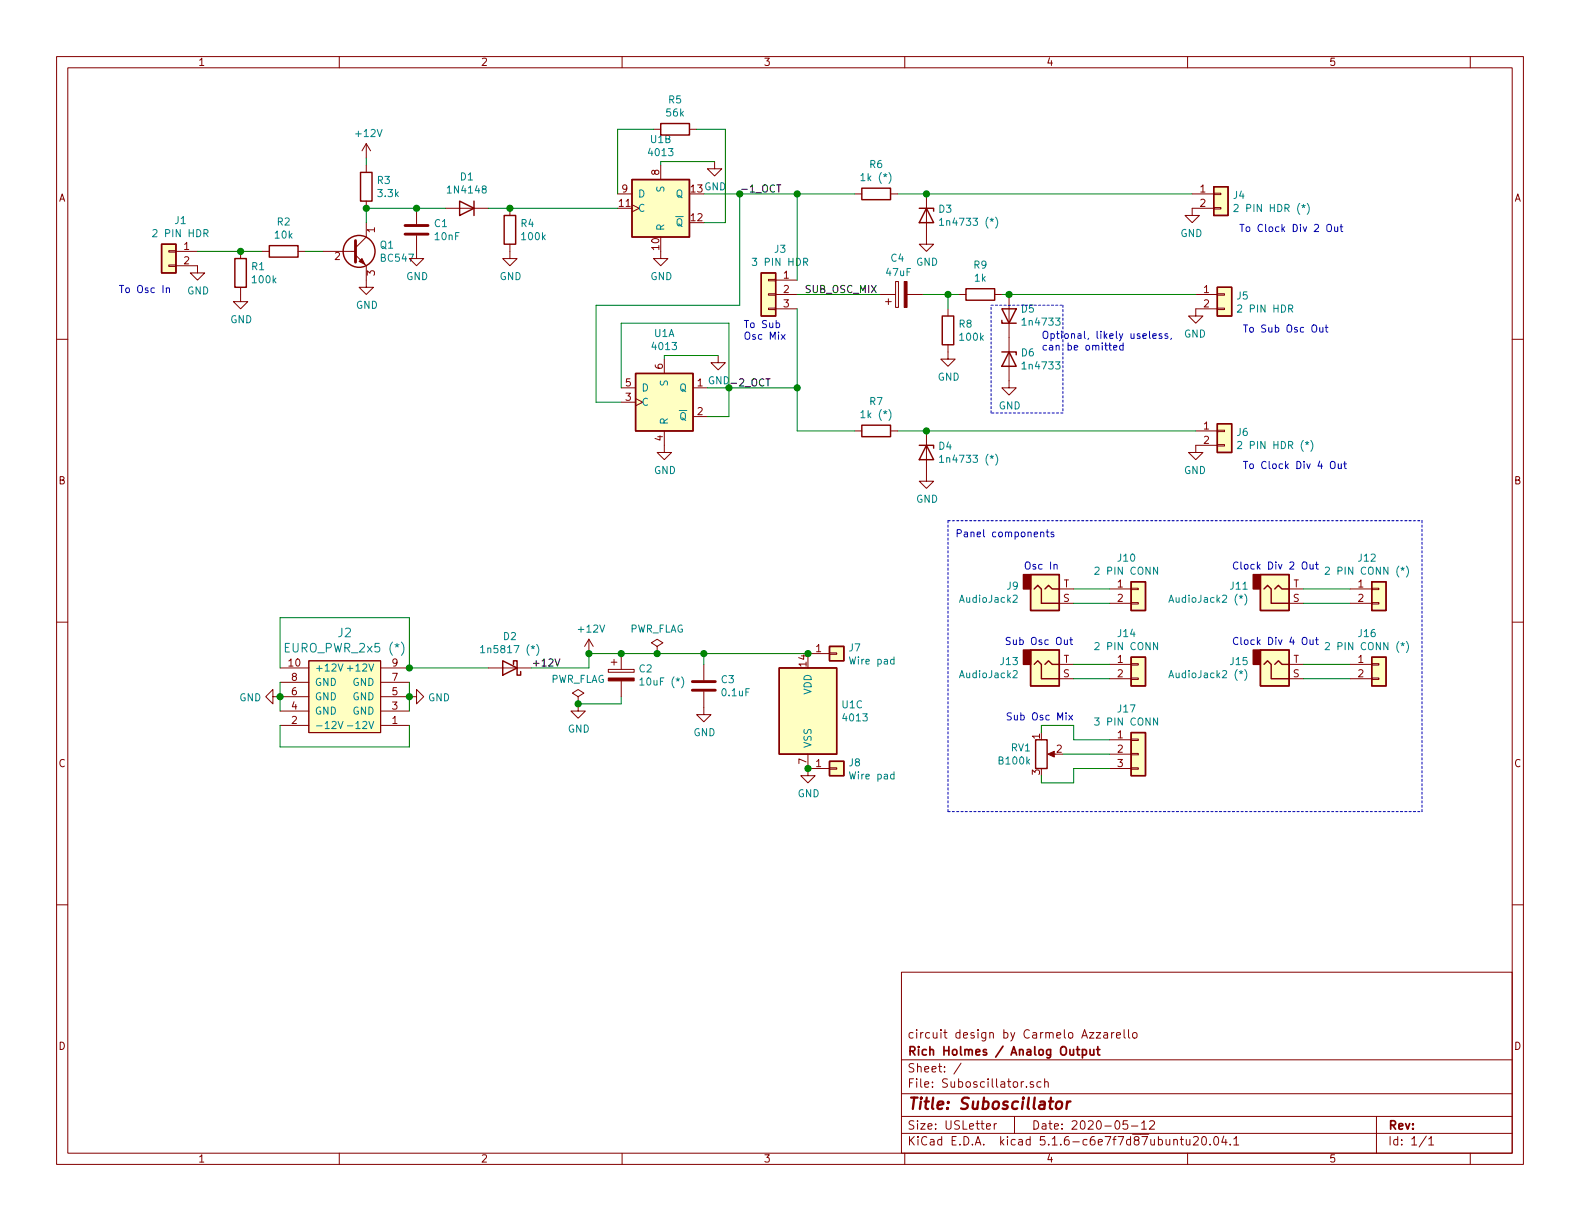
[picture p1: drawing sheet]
EESchema Schematic File Version 4
EELAYER 30 0
EELAYER END
$Descr USLetter 11000 8500
encoding utf-8
Sheet 1 1
Title "Suboscillator"
Date "2020-05-12"
Rev ""
Comp "Rich Holmes / Analog Output"
Comment1 "circuit design by Carmelo Azzarello"
Comment2 ""
Comment3 ""
Comment4 ""
$EndDescr
$Comp
L suboscillator:EURO_PWR_2x5 J?
U 1 1
P 2400 4850
AR Path="/5EE17AF7/5EE198A9" Ref="J?"  Part="1" 
AR Path="/5EE198A9" Ref="J2"  Part="1" 
F 0 "J2" H 2400 5297 60  0000 C CNN
F 1 "EURO_PWR_2x5 (*)" H 2400 5191 60  0000 C CNN
F 2 "ao_tht:Power_Header" H 2400 4850 60  0001 C CNN
F 3 "" H 2400 4850 60  0001 C CNN
	1    2400 4850
	1    0    0    -1  
$EndComp
$Comp
L Device:D_Schottky D?
U 1 1
P 3550 4650
AR Path="/5EE17AF7/5EE198AF" Ref="D?"  Part="1" 
AR Path="/5EE198AF" Ref="D2"  Part="1" 
F 0 "D2" H 3550 4434 50  0000 C CNN
F 1 "1n5817 (*)" H 3550 4525 50  0000 C CNN
F 2 "ao_tht:D_DO-41_SOD81_P7.62mm_Horizontal" H 3550 4650 50  0001 C CNN
F 3 "~" H 3550 4650 50  0001 C CNN
	1    3550 4650
	-1   0    0    1   
$EndComp
$Comp
L Device:CP C?
U 1 1
P 4325 4700
AR Path="/5EE17AF7/5EE198BB" Ref="C?"  Part="1" 
AR Path="/5EE198BB" Ref="C2"  Part="1" 
F 0 "C2" H 4443 4746 50  0000 L CNN
F 1 "10uF (*)" H 4443 4655 50  0000 L CNN
F 2 "ao_tht:CP_Radial_D5.0mm_P2.00mm" H 4363 4550 50  0001 C CNN
F 3 "~" H 4325 4700 50  0001 C CNN
	1    4325 4700
	1    0    0    -1  
$EndComp
$Comp
L power:GND #PWR?
U 1 1
P 4025 4900
AR Path="/5EE17AF7/5EE198C7" Ref="#PWR?"  Part="1" 
AR Path="/5EE198C7" Ref="#PWR09"  Part="1" 
F 0 "#PWR09" H 4025 4650 50  0001 C CNN
F 1 "GND" H 4030 4727 50  0000 C CNN
F 2 "" H 4025 4900 50  0001 C CNN
F 3 "" H 4025 4900 50  0001 C CNN
	1    4025 4900
	1    0    0    -1  
$EndComp
Wire Wire Line
	4025 4900 4325 4900
Wire Wire Line
	2850 4650 3400 4650
Text Label 3700 4650 0    50   ~ 0
+12V
Wire Wire Line
	3700 4650 4100 4650
Wire Wire Line
	1950 4750 1950 4850
Connection ~ 1950 4850
Wire Wire Line
	1950 4850 1950 4950
Wire Wire Line
	2850 4750 2850 4850
Connection ~ 2850 4850
Wire Wire Line
	2850 4850 2850 4950
Wire Wire Line
	1950 4650 1950 4300
Wire Wire Line
	1950 4300 2850 4300
Wire Wire Line
	2850 4300 2850 4650
Wire Wire Line
	1950 5050 1950 5200
Wire Wire Line
	1950 5200 2850 5200
Wire Wire Line
	2850 5200 2850 5050
$Comp
L power:GND #PWR?
U 1 1
P 1950 4850
AR Path="/5EE17AF7/5EE198FB" Ref="#PWR?"  Part="1" 
AR Path="/5EE198FB" Ref="#PWR03"  Part="1" 
F 0 "#PWR03" H 1950 4600 50  0001 C CNN
F 1 "GND" V 1955 4722 50  0000 R CNN
F 2 "" H 1950 4850 50  0001 C CNN
F 3 "" H 1950 4850 50  0001 C CNN
	1    1950 4850
	0    1    1    0   
$EndComp
$Comp
L power:GND #PWR?
U 1 1
P 2850 4850
AR Path="/5EE17AF7/5EE19901" Ref="#PWR?"  Part="1" 
AR Path="/5EE19901" Ref="#PWR06"  Part="1" 
F 0 "#PWR06" H 2850 4600 50  0001 C CNN
F 1 "GND" V 2855 4722 50  0000 R CNN
F 2 "" H 2850 4850 50  0001 C CNN
F 3 "" H 2850 4850 50  0001 C CNN
	1    2850 4850
	0    -1   1    0   
$EndComp
Connection ~ 2850 4650
$Comp
L 4xxx:4013 U1
U 3 1
P 5625 4950
F 0 "U1" H 5855 4996 50  0000 L CNN
F 1 "4013" H 5855 4905 50  0000 L CNN
F 2 "ao_tht:DIP-14_W7.62mm_Socket_LongPads" H 5625 4950 50  0001 C CNN
F 3 "http://www.onsemi.com/pub/Collateral/MC14013B-D.PDF" H 5625 4950 50  0001 C CNN
	3    5625 4950
	1    0    0    -1  
$EndComp
$Comp
L Device:C C?
U 1 1
P 4900 4775
AR Path="/5EE17AF7/5EE7E5D1" Ref="C?"  Part="1" 
AR Path="/5EE7E5D1" Ref="C3"  Part="1" 
F 0 "C3" H 5015 4821 50  0000 L CNN
F 1 "0.1uF" H 5015 4730 50  0000 L CNN
F 2 "ao_tht:C_Disc_D3.0mm_W1.6mm_P2.50mm" H 4938 4625 50  0001 C CNN
F 3 "~" H 4900 4775 50  0001 C CNN
	1    4900 4775
	1    0    0    -1  
$EndComp
$Comp
L power:GND #PWR?
U 1 1
P 4900 4925
AR Path="/5EE17AF7/5EE7E5DD" Ref="#PWR?"  Part="1" 
AR Path="/5EE7E5DD" Ref="#PWR013"  Part="1" 
F 0 "#PWR013" H 4900 4675 50  0001 C CNN
F 1 "GND" H 4905 4752 50  0000 C CNN
F 2 "" H 4900 4925 50  0001 C CNN
F 3 "" H 4900 4925 50  0001 C CNN
	1    4900 4925
	1    0    0    -1  
$EndComp
Wire Wire Line
	4100 4650 4100 4550
Wire Wire Line
	4325 4550 4575 4550
$Comp
L power:GND #PWR?
U 1 1
P 5625 5350
AR Path="/5EE17AF7/5EE8C584" Ref="#PWR?"  Part="1" 
AR Path="/5EE8C584" Ref="#PWR016"  Part="1" 
F 0 "#PWR016" H 5625 5100 50  0001 C CNN
F 1 "GND" H 5630 5177 50  0000 C CNN
F 2 "" H 5625 5350 50  0001 C CNN
F 3 "" H 5625 5350 50  0001 C CNN
	1    5625 5350
	1    0    0    -1  
$EndComp
Wire Wire Line
	4100 4550 4325 4550
Connection ~ 4325 4550
$Comp
L power:+12V #PWR010
U 1 1
P 4100 4550
F 0 "#PWR010" H 4100 4400 50  0001 C CNN
F 1 "+12V" H 4115 4723 50  0000 C CNN
F 2 "" H 4100 4550 50  0001 C CNN
F 3 "" H 4100 4550 50  0001 C CNN
	1    4100 4550
	1    0    0    -1  
$EndComp
Connection ~ 4100 4550
$Comp
L power:PWR_FLAG #FLG02
U 1 1
P 4575 4550
F 0 "#FLG02" H 4575 4625 50  0001 C CNN
F 1 "PWR_FLAG" H 4575 4723 50  0000 C CNN
F 2 "" H 4575 4550 50  0001 C CNN
F 3 "~" H 4575 4550 50  0001 C CNN
	1    4575 4550
	1    0    0    -1  
$EndComp
$Comp
L power:PWR_FLAG #FLG01
U 1 1
P 4025 4900
F 0 "#FLG01" H 4025 4975 50  0001 C CNN
F 1 "PWR_FLAG" H 4025 5073 50  0000 C CNN
F 2 "" H 4025 4900 50  0001 C CNN
F 3 "~" H 4025 4900 50  0001 C CNN
	1    4025 4900
	1    0    0    -1  
$EndComp
Connection ~ 4025 4900
$Comp
L power:GND #PWR01
U 1 1
P 1375 1850
F 0 "#PWR01" H 1375 1600 50  0001 C CNN
F 1 "GND" H 1380 1677 50  0000 C CNN
F 2 "" H 1375 1850 50  0001 C CNN
F 3 "" H 1375 1850 50  0001 C CNN
	1    1375 1850
	1    0    0    -1  
$EndComp
Wire Wire Line
	4900 4550 4900 4625
Wire Wire Line
	4900 4550 5625 4550
$Comp
L ao_symbols:2_Pin_Molex_Header J1
U 1 1
P 1175 1750
F 0 "J1" H 1093 1967 50  0000 C CNN
F 1 "2 PIN HDR" H 1093 1876 50  0000 C CNN
F 2 "ao_tht:Molex_KK-254_AE-6410-02A_1x02_P2.54mm_Vertical" H 1175 1750 50  0001 C CNN
F 3 "~" H 1175 1750 50  0001 C CNN
	1    1175 1750
	-1   0    0    -1  
$EndComp
Wire Wire Line
	4575 4550 4900 4550
Connection ~ 4575 4550
$Comp
L power:GND #PWR023
U 1 1
P 8325 3100
F 0 "#PWR023" H 8325 2850 50  0001 C CNN
F 1 "GND" H 8330 2927 50  0000 C CNN
F 2 "" H 8325 3100 50  0001 C CNN
F 3 "" H 8325 3100 50  0001 C CNN
	1    8325 3100
	-1   0    0    -1  
$EndComp
$Comp
L ao_symbols:2_Pin_Molex_Header J6
U 1 1
P 8525 3000
F 0 "J6" H 8605 2992 50  0000 L CNN
F 1 "2 PIN HDR (*)" H 8605 2901 50  0000 L CNN
F 2 "ao_tht:Molex_KK-254_AE-6410-02A_1x02_P2.54mm_Vertical" H 8525 3000 50  0001 C CNN
F 3 "~" H 8525 3000 50  0001 C CNN
	1    8525 3000
	1    0    0    -1  
$EndComp
$Comp
L Connector_Generic:Conn_01x01 J7
U 1 1
P 5825 4550
F 0 "J7" H 5905 4592 50  0000 L CNN
F 1 "Wire pad" H 5905 4501 50  0000 L CNN
F 2 "ao_tht:SolderWirePad_1x01_Drill1mm" H 5825 4550 50  0001 C CNN
F 3 "~" H 5825 4550 50  0001 C CNN
	1    5825 4550
	1    0    0    -1  
$EndComp
Connection ~ 5625 4550
$Comp
L Connector_Generic:Conn_01x01 J8
U 1 1
P 5825 5350
F 0 "J8" H 5905 5392 50  0000 L CNN
F 1 "Wire pad" H 5905 5301 50  0000 L CNN
F 2 "ao_tht:SolderWirePad_1x01_Drill1mm" H 5825 5350 50  0001 C CNN
F 3 "~" H 5825 5350 50  0001 C CNN
	1    5825 5350
	1    0    0    -1  
$EndComp
Connection ~ 5625 5350
Text Notes 6650 3750 0    50   ~ 0
Panel components
Text Notes 7250 2450 0    50   ~ 0
Optional, likely useless, \ncan be omitted
Wire Notes Line
	6900 2875 6900 2125
Wire Notes Line
	7400 2875 6900 2875
Wire Notes Line
	7400 2125 7400 2875
Wire Notes Line
	6900 2125 7400 2125
Wire Notes Line
	6600 5650 6600 3625
Text Label 5600 2050 0    50   ~ 0
SUB_OSC_MIX
$Comp
L power:GND #PWR018
U 1 1
P 6450 3300
F 0 "#PWR018" H 6450 3050 50  0001 C CNN
F 1 "GND" H 6455 3127 50  0000 C CNN
F 2 "" H 6450 3300 50  0001 C CNN
F 3 "" H 6450 3300 50  0001 C CNN
	1    6450 3300
	1    0    0    -1  
$EndComp
Text Notes 5175 2375 0    50   ~ 0
To Sub\nOsc Mix
Wire Wire Line
	5550 2150 5550 2700
Wire Wire Line
	5550 1350 5550 1950
$Comp
L ao_symbols:3_Pin_Molex_Header J3
U 1 1
P 5350 2050
F 0 "J3" H 5268 2367 50  0000 C CNN
F 1 "3 PIN HDR" H 5268 2276 50  0000 C CNN
F 2 "ao_tht:Molex_KK-254_AE-6410-03A_1x03_P2.54mm_Vertical" H 5350 2050 50  0001 C CNN
F 3 "~" H 5350 2050 50  0001 C CNN
	1    5350 2050
	-1   0    0    -1  
$EndComp
Connection ~ 5550 2700
Wire Wire Line
	5550 2700 5550 3000
Wire Wire Line
	6250 3000 6450 3000
$Comp
L Device:D_Zener D4
U 1 1
P 6450 3150
F 0 "D4" V 6404 3229 50  0000 L CNN
F 1 "1n4733 (*)" V 6495 3229 50  0000 L CNN
F 2 "ao_tht:D_DO-41_SOD81_P7.62mm_Horizontal" H 6450 3150 50  0001 C CNN
F 3 "~" H 6450 3150 50  0001 C CNN
	1    6450 3150
	0    1    1    0   
$EndComp
$Comp
L Device:R R7
U 1 1
P 6100 3000
F 0 "R7" V 5893 3000 50  0000 C CNN
F 1 "1k (*)" V 5984 3000 50  0000 C CNN
F 2 "ao_tht:R_Axial_DIN0207_L6.3mm_D2.5mm_P7.62mm_Horizontal" V 6030 3000 50  0001 C CNN
F 3 "~" H 6100 3000 50  0001 C CNN
	1    6100 3000
	0    1    1    0   
$EndComp
Connection ~ 6450 1350
$Comp
L Device:CP C?
U 1 1
P 6275 2050
AR Path="/5EE17AF7/5ECFD283" Ref="C?"  Part="1" 
AR Path="/5ECFD283" Ref="C4"  Part="1" 
F 0 "C4" V 6525 2025 50  0000 L CNN
F 1 "47uF" V 6425 1975 50  0000 L CNN
F 2 "ao_tht:CP_Radial_D6.3mm_P2.50mm" H 6313 1900 50  0001 C CNN
F 3 "~" H 6275 2050 50  0001 C CNN
	1    6275 2050
	0    -1   -1   0   
$EndComp
Wire Wire Line
	6425 2050 6600 2050
$Comp
L power:GND #PWR019
U 1 1
P 6600 2450
F 0 "#PWR019" H 6600 2200 50  0001 C CNN
F 1 "GND" H 6605 2277 50  0000 C CNN
F 2 "" H 6600 2450 50  0001 C CNN
F 3 "" H 6600 2450 50  0001 C CNN
	1    6600 2450
	1    0    0    -1  
$EndComp
$Comp
L Device:R R8
U 1 1
P 6600 2300
F 0 "R8" H 6670 2346 50  0000 L CNN
F 1 "100k" H 6670 2255 50  0000 L CNN
F 2 "ao_tht:R_Axial_DIN0207_L6.3mm_D2.5mm_P7.62mm_Horizontal" V 6530 2300 50  0001 C CNN
F 3 "~" H 6600 2300 50  0001 C CNN
	1    6600 2300
	1    0    0    -1  
$EndComp
Wire Wire Line
	6600 2050 6600 2150
$Comp
L Device:R R9
U 1 1
P 6825 2050
F 0 "R9" V 6618 2050 50  0000 C CNN
F 1 "1k" V 6709 2050 50  0000 C CNN
F 2 "ao_tht:R_Axial_DIN0207_L6.3mm_D2.5mm_P7.62mm_Horizontal" V 6755 2050 50  0001 C CNN
F 3 "~" H 6825 2050 50  0001 C CNN
	1    6825 2050
	0    1    1    0   
$EndComp
Connection ~ 6600 2050
$Comp
L Device:D_Zener D5
U 1 1
P 7025 2200
F 0 "D5" V 7071 2121 50  0000 R CNN
F 1 "1n4733" V 6980 2121 50  0000 R CNN
F 2 "ao_tht:D_DO-41_SOD81_P7.62mm_Horizontal" H 7025 2200 50  0001 C CNN
F 3 "~" H 7025 2200 50  0001 C CNN
	1    7025 2200
	0    -1   -1   0   
$EndComp
$Comp
L Device:D_Zener D6
U 1 1
P 7025 2500
F 0 "D6" V 6979 2579 50  0000 L CNN
F 1 "1n4733" V 7070 2579 50  0000 L CNN
F 2 "ao_tht:D_DO-41_SOD81_P7.62mm_Horizontal" H 7025 2500 50  0001 C CNN
F 3 "~" H 7025 2500 50  0001 C CNN
	1    7025 2500
	0    1    1    0   
$EndComp
$Comp
L power:GND #PWR020
U 1 1
P 7025 2650
F 0 "#PWR020" H 7025 2400 50  0001 C CNN
F 1 "GND" H 7030 2477 50  0000 C CNN
F 2 "" H 7025 2650 50  0001 C CNN
F 3 "" H 7025 2650 50  0001 C CNN
	1    7025 2650
	1    0    0    -1  
$EndComp
Connection ~ 7025 2050
Wire Wire Line
	6975 2050 7025 2050
Wire Wire Line
	6600 2050 6675 2050
Connection ~ 5550 1350
Wire Wire Line
	6250 1350 6450 1350
$Comp
L power:GND #PWR017
U 1 1
P 6450 1650
F 0 "#PWR017" H 6450 1400 50  0001 C CNN
F 1 "GND" H 6455 1477 50  0000 C CNN
F 2 "" H 6450 1650 50  0001 C CNN
F 3 "" H 6450 1650 50  0001 C CNN
	1    6450 1650
	1    0    0    -1  
$EndComp
$Comp
L Device:D_Zener D3
U 1 1
P 6450 1500
F 0 "D3" V 6404 1579 50  0000 L CNN
F 1 "1n4733 (*)" V 6495 1579 50  0000 L CNN
F 2 "ao_tht:D_DO-41_SOD81_P7.62mm_Horizontal" H 6450 1500 50  0001 C CNN
F 3 "~" H 6450 1500 50  0001 C CNN
	1    6450 1500
	0    1    1    0   
$EndComp
$Comp
L Device:R R6
U 1 1
P 6100 1350
F 0 "R6" V 5893 1350 50  0000 C CNN
F 1 "1k (*)" V 5984 1350 50  0000 C CNN
F 2 "ao_tht:R_Axial_DIN0207_L6.3mm_D2.5mm_P7.62mm_Horizontal" V 6030 1350 50  0001 C CNN
F 3 "~" H 6100 1350 50  0001 C CNN
	1    6100 1350
	0    1    1    0   
$EndComp
$Comp
L power:+12V #PWR04
U 1 1
P 2550 1100
F 0 "#PWR04" H 2550 950 50  0001 C CNN
F 1 "+12V" H 2565 1273 50  0000 C CNN
F 2 "" H 2550 1100 50  0001 C CNN
F 3 "" H 2550 1100 50  0001 C CNN
	1    2550 1100
	1    0    0    -1  
$EndComp
Wire Wire Line
	4850 900  5050 900 
$Comp
L Device:R R5
U 1 1
P 4700 900
F 0 "R5" V 4493 900 50  0000 C CNN
F 1 "56k" V 4584 900 50  0000 C CNN
F 2 "ao_tht:R_Axial_DIN0207_L6.3mm_D2.5mm_P7.62mm_Horizontal" V 4630 900 50  0001 C CNN
F 3 "~" H 4700 900 50  0001 C CNN
	1    4700 900 
	0    1    1    0   
$EndComp
$Comp
L Diode:1N4148 D1
U 1 1
P 3250 1450
F 0 "D1" H 3250 1234 50  0000 C CNN
F 1 "1N4148" H 3250 1325 50  0000 C CNN
F 2 "ao_tht:D_DO-35_SOD27_P7.62mm_Horizontal" H 3250 1275 50  0001 C CNN
F 3 "https://assets.nexperia.com/documents/data-sheet/1N4148_1N4448.pdf" H 3250 1450 50  0001 C CNN
	1    3250 1450
	-1   0    0    1   
$EndComp
$Comp
L power:GND #PWR07
U 1 1
P 2900 1750
F 0 "#PWR07" H 2900 1500 50  0001 C CNN
F 1 "GND" H 2905 1577 50  0000 C CNN
F 2 "" H 2900 1750 50  0001 C CNN
F 3 "" H 2900 1750 50  0001 C CNN
	1    2900 1750
	1    0    0    -1  
$EndComp
Wire Wire Line
	4925 2700 5075 2700
Wire Wire Line
	5150 1350 5550 1350
$Comp
L Transistor_BJT:BC547 Q1
U 1 1
P 2450 1750
F 0 "Q1" H 2641 1796 50  0000 L CNN
F 1 "BC547" H 2641 1705 50  0000 L CNN
F 2 "ao_tht:TO-92_Inline_Wide" H 2650 1675 50  0001 L CIN
F 3 "http://www.fairchildsemi.com/ds/BC/BC547.pdf" H 2450 1750 50  0001 L CNN
	1    2450 1750
	1    0    0    -1  
$EndComp
Wire Wire Line
	1675 1750 1825 1750
Connection ~ 1675 1750
$Comp
L Device:R R1
U 1 1
P 1675 1900
F 0 "R1" H 1745 1946 50  0000 L CNN
F 1 "100k" H 1745 1855 50  0000 L CNN
F 2 "ao_tht:R_Axial_DIN0207_L6.3mm_D2.5mm_P7.62mm_Horizontal" V 1605 1900 50  0001 C CNN
F 3 "~" H 1675 1900 50  0001 C CNN
	1    1675 1900
	1    0    0    -1  
$EndComp
Text Label 5075 2700 0    50   ~ 0
-2_OCT
Text Label 5150 1350 0    50   ~ 0
-1_OCT
$Comp
L power:GND #PWR012
U 1 1
P 4625 3100
F 0 "#PWR012" H 4625 2850 50  0001 C CNN
F 1 "GND" H 4630 2927 50  0000 C CNN
F 2 "" H 4625 3100 50  0001 C CNN
F 3 "" H 4625 3100 50  0001 C CNN
	1    4625 3100
	1    0    0    -1  
$EndComp
Connection ~ 5150 1350
Wire Wire Line
	4150 2800 4325 2800
Wire Wire Line
	4150 2125 4150 2800
Wire Wire Line
	5150 2125 4150 2125
Wire Wire Line
	5150 1350 5150 2125
Wire Wire Line
	4625 2475 5000 2475
Wire Wire Line
	4625 2500 4625 2475
$Comp
L power:GND #PWR015
U 1 1
P 5000 2475
F 0 "#PWR015" H 5000 2225 50  0001 C CNN
F 1 "GND" H 5005 2302 50  0000 C CNN
F 2 "" H 5000 2475 50  0001 C CNN
F 3 "" H 5000 2475 50  0001 C CNN
	1    5000 2475
	1    0    0    -1  
$EndComp
Wire Wire Line
	5075 2900 4925 2900
Wire Wire Line
	5075 2250 5075 2700
Wire Wire Line
	4325 2250 5075 2250
Wire Wire Line
	4325 2700 4325 2250
$Comp
L 4xxx:4013 U1
U 1 1
P 4625 2800
F 0 "U1" H 4625 3281 50  0000 C CNN
F 1 "4013" H 4625 3190 50  0000 C CNN
F 2 "ao_tht:DIP-14_W7.62mm_Socket_LongPads" H 4625 2800 50  0001 C CNN
F 3 "http://www.onsemi.com/pub/Collateral/MC14013B-D.PDF" H 4625 2800 50  0001 C CNN
	1    4625 2800
	1    0    0    -1  
$EndComp
Wire Wire Line
	4900 1350 5150 1350
Wire Wire Line
	4600 1125 4975 1125
Wire Wire Line
	4600 1150 4600 1125
$Comp
L power:GND #PWR014
U 1 1
P 4975 1125
F 0 "#PWR014" H 4975 875 50  0001 C CNN
F 1 "GND" H 4980 952 50  0000 C CNN
F 2 "" H 4975 1125 50  0001 C CNN
F 3 "" H 4975 1125 50  0001 C CNN
	1    4975 1125
	1    0    0    -1  
$EndComp
$Comp
L power:GND #PWR011
U 1 1
P 4600 1750
F 0 "#PWR011" H 4600 1500 50  0001 C CNN
F 1 "GND" H 4605 1577 50  0000 C CNN
F 2 "" H 4600 1750 50  0001 C CNN
F 3 "" H 4600 1750 50  0001 C CNN
	1    4600 1750
	1    0    0    -1  
$EndComp
Wire Wire Line
	5050 1550 4900 1550
Wire Wire Line
	5050 900  5050 1550
Wire Wire Line
	4300 900  4550 900 
Wire Wire Line
	4300 1350 4300 900 
$Comp
L 4xxx:4013 U1
U 2 1
P 4600 1450
F 0 "U1" H 4600 1931 50  0000 C CNN
F 1 "4013" H 4600 1840 50  0000 C CNN
F 2 "ao_tht:DIP-14_W7.62mm_Socket_LongPads" H 4600 1450 50  0001 C CNN
F 3 "http://www.onsemi.com/pub/Collateral/MC14013B-D.PDF" H 4600 1450 50  0001 C CNN
	2    4600 1450
	1    0    0    -1  
$EndComp
Wire Wire Line
	2125 1750 2250 1750
$Comp
L power:GND #PWR02
U 1 1
P 1675 2050
F 0 "#PWR02" H 1675 1800 50  0001 C CNN
F 1 "GND" H 1680 1877 50  0000 C CNN
F 2 "" H 1675 2050 50  0001 C CNN
F 3 "" H 1675 2050 50  0001 C CNN
	1    1675 2050
	1    0    0    -1  
$EndComp
$Comp
L power:GND #PWR05
U 1 1
P 2550 1950
F 0 "#PWR05" H 2550 1700 50  0001 C CNN
F 1 "GND" H 2555 1777 50  0000 C CNN
F 2 "" H 2550 1950 50  0001 C CNN
F 3 "" H 2550 1950 50  0001 C CNN
	1    2550 1950
	1    0    0    -1  
$EndComp
$Comp
L Device:R R3
U 1 1
P 2550 1300
F 0 "R3" H 2620 1346 50  0000 L CNN
F 1 "3.3k" H 2620 1255 50  0000 L CNN
F 2 "ao_tht:R_Axial_DIN0207_L6.3mm_D2.5mm_P7.62mm_Horizontal" V 2480 1300 50  0001 C CNN
F 3 "~" H 2550 1300 50  0001 C CNN
	1    2550 1300
	1    0    0    -1  
$EndComp
$Comp
L Device:R R2
U 1 1
P 1975 1750
F 0 "R2" V 1768 1750 50  0000 C CNN
F 1 "10k" V 1859 1750 50  0000 C CNN
F 2 "ao_tht:R_Axial_DIN0207_L6.3mm_D2.5mm_P7.62mm_Horizontal" V 1905 1750 50  0001 C CNN
F 3 "~" H 1975 1750 50  0001 C CNN
	1    1975 1750
	0    1    1    0   
$EndComp
Wire Wire Line
	1375 1750 1675 1750
Connection ~ 2550 1450
Wire Wire Line
	2550 1100 2550 1150
Wire Wire Line
	2900 1450 3100 1450
$Comp
L Device:C C?
U 1 1
P 2900 1600
AR Path="/5EE17AF7/5ECE9215" Ref="C?"  Part="1" 
AR Path="/5ECE9215" Ref="C1"  Part="1" 
F 0 "C1" H 3018 1646 50  0000 L CNN
F 1 "10nF" H 3018 1555 50  0000 L CNN
F 2 "ao_tht:C_Disc_D3.0mm_W1.6mm_P2.50mm" H 2938 1450 50  0001 C CNN
F 3 "~" H 2900 1600 50  0001 C CNN
	1    2900 1600
	1    0    0    -1  
$EndComp
Connection ~ 2900 1450
Wire Wire Line
	2550 1450 2550 1550
Wire Wire Line
	2550 1450 2900 1450
$Comp
L power:GND #PWR08
U 1 1
P 3550 1750
F 0 "#PWR08" H 3550 1500 50  0001 C CNN
F 1 "GND" H 3555 1577 50  0000 C CNN
F 2 "" H 3550 1750 50  0001 C CNN
F 3 "" H 3550 1750 50  0001 C CNN
	1    3550 1750
	1    0    0    -1  
$EndComp
Wire Wire Line
	3550 1450 4300 1450
Connection ~ 3550 1450
$Comp
L Device:R R4
U 1 1
P 3550 1600
F 0 "R4" H 3620 1646 50  0000 L CNN
F 1 "100k" H 3620 1555 50  0000 L CNN
F 2 "ao_tht:R_Axial_DIN0207_L6.3mm_D2.5mm_P7.62mm_Horizontal" V 3480 1600 50  0001 C CNN
F 3 "~" H 3550 1600 50  0001 C CNN
	1    3550 1600
	1    0    0    -1  
$EndComp
Wire Wire Line
	3400 1450 3550 1450
$Comp
L power:GND #PWR021
U 1 1
P 8300 1450
F 0 "#PWR021" H 8300 1200 50  0001 C CNN
F 1 "GND" H 8305 1277 50  0000 C CNN
F 2 "" H 8300 1450 50  0001 C CNN
F 3 "" H 8300 1450 50  0001 C CNN
	1    8300 1450
	-1   0    0    -1  
$EndComp
$Comp
L ao_symbols:2_Pin_Molex_Header J4
U 1 1
P 8500 1350
F 0 "J4" H 8580 1342 50  0000 L CNN
F 1 "2 PIN HDR (*)" H 8580 1251 50  0000 L CNN
F 2 "ao_tht:Molex_KK-254_AE-6410-02A_1x02_P2.54mm_Vertical" H 8500 1350 50  0001 C CNN
F 3 "~" H 8500 1350 50  0001 C CNN
	1    8500 1350
	1    0    0    -1  
$EndComp
Text Notes 8625 1625 0    50   ~ 0
To Clock Div 2 Out
Wire Wire Line
	6450 1350 8300 1350
$Comp
L power:GND #PWR022
U 1 1
P 8325 2150
F 0 "#PWR022" H 8325 1900 50  0001 C CNN
F 1 "GND" H 8330 1977 50  0000 C CNN
F 2 "" H 8325 2150 50  0001 C CNN
F 3 "" H 8325 2150 50  0001 C CNN
	1    8325 2150
	-1   0    0    -1  
$EndComp
$Comp
L ao_symbols:2_Pin_Molex_Header J5
U 1 1
P 8525 2050
F 0 "J5" H 8605 2042 50  0000 L CNN
F 1 "2 PIN HDR" H 8605 1951 50  0000 L CNN
F 2 "ao_tht:Molex_KK-254_AE-6410-02A_1x02_P2.54mm_Vertical" H 8525 2050 50  0001 C CNN
F 3 "~" H 8525 2050 50  0001 C CNN
	1    8525 2050
	1    0    0    -1  
$EndComp
Wire Wire Line
	7025 2050 8325 2050
Text Notes 8650 2325 0    50   ~ 0
To Sub Osc Out
Connection ~ 6450 3000
Wire Wire Line
	6450 3000 8325 3000
Text Notes 8650 3275 0    50   ~ 0
To Clock Div 4 Out
Text Notes 825  2050 0    50   ~ 0
To Osc In
Wire Wire Line
	7250 5450 7475 5450
Connection ~ 5075 2700
Wire Wire Line
	5075 2700 5550 2700
Wire Wire Line
	5075 2700 5075 2900
Connection ~ 4900 4550
Wire Wire Line
	4325 4850 4325 4900
Wire Wire Line
	7475 4725 7725 4725
Wire Wire Line
	7475 4625 7725 4625
Wire Wire Line
	7475 4200 7725 4200
Wire Wire Line
	7475 4100 7725 4100
Wire Wire Line
	7475 5350 7725 5350
Wire Wire Line
	7475 5450 7475 5350
Wire Wire Line
	7250 5400 7250 5450
Wire Wire Line
	7475 5150 7725 5150
Wire Wire Line
	7475 5050 7475 5150
Wire Wire Line
	7250 5050 7475 5050
Wire Wire Line
	7250 5100 7250 5050
Wire Wire Line
	7400 5250 7725 5250
$Comp
L ao_symbols:3_Pin_Molex_Connector J17
U 1 1
P 7925 5250
F 0 "J17" H 7843 5567 50  0000 C CNN
F 1 "3 PIN CONN" H 7843 5476 50  0000 C CNN
F 2 "ao_tht:Molex_KK-254_AE-6410-03A_1x03_P2.54mm_Vertical" H 7925 5250 50  0001 C CNN
F 3 "~" H 7925 5250 50  0001 C CNN
	1    7925 5250
	1    0    0    -1  
$EndComp
$Comp
L Device:R_POT RV1
U 1 1
P 7250 5250
F 0 "RV1" H 7181 5296 50  0000 R CNN
F 1 "B100k" H 7181 5205 50  0000 R CNN
F 2 "Potentiometer_THT:Potentiometer_Alps_RK09K_Single_Vertical" H 7250 5250 50  0001 C CNN
F 3 "~" H 7250 5250 50  0001 C CNN
	1    7250 5250
	1    0    0    -1  
$EndComp
Text Notes 7375 3975 2    50   ~ 0
Osc In
Text Notes 7475 4500 2    50   ~ 0
Sub Osc Out
Text Notes 8575 4500 0    50   ~ 0
Clock Div 4 Out
Text Notes 7000 5025 0    50   ~ 0
Sub Osc Mix
$Comp
L ao_symbols:2_Pin_Molex_Connector J10
U 1 1
P 7925 4100
F 0 "J10" H 7843 4317 50  0000 C CNN
F 1 "2 PIN CONN" H 7843 4226 50  0000 C CNN
F 2 "ao_tht:Molex_KK-254_AE-6410-02A_1x02_P2.54mm_Vertical" H 7925 4100 50  0001 C CNN
F 3 "~" H 7925 4100 50  0001 C CNN
	1    7925 4100
	1    0    0    -1  
$EndComp
$Comp
L Connector:AudioJack2 J9
U 1 1
P 7275 4100
F 0 "J9" H 7096 4083 50  0000 R CNN
F 1 "AudioJack2" H 7096 4174 50  0000 R CNN
F 2 "ao_tht:Jack_6.35mm_PJ_629HAN" H 7275 4100 50  0001 C CNN
F 3 "~" H 7275 4100 50  0001 C CNN
	1    7275 4100
	1    0    0    1   
$EndComp
$Comp
L Connector:AudioJack2 J13
U 1 1
P 7275 4625
F 0 "J13" H 7096 4608 50  0000 R CNN
F 1 "AudioJack2" H 7096 4699 50  0000 R CNN
F 2 "ao_tht:Jack_6.35mm_PJ_629HAN" H 7275 4625 50  0001 C CNN
F 3 "~" H 7275 4625 50  0001 C CNN
	1    7275 4625
	1    0    0    1   
$EndComp
$Comp
L Connector:AudioJack2 J11
U 1 1
P 8875 4100
F 0 "J11" H 8696 4083 50  0000 R CNN
F 1 "AudioJack2 (*)" H 8696 4174 50  0000 R CNN
F 2 "ao_tht:Jack_6.35mm_PJ_629HAN" H 8875 4100 50  0001 C CNN
F 3 "~" H 8875 4100 50  0001 C CNN
	1    8875 4100
	1    0    0    1   
$EndComp
$Comp
L Connector:AudioJack2 J15
U 1 1
P 8875 4625
F 0 "J15" H 8696 4608 50  0000 R CNN
F 1 "AudioJack2 (*)" H 8696 4699 50  0000 R CNN
F 2 "ao_tht:Jack_6.35mm_PJ_629HAN" H 8875 4625 50  0001 C CNN
F 3 "~" H 8875 4625 50  0001 C CNN
	1    8875 4625
	1    0    0    1   
$EndComp
Text Notes 8575 3975 0    50   ~ 0
Clock Div 2 Out
$Comp
L ao_symbols:2_Pin_Molex_Connector J14
U 1 1
P 7925 4625
F 0 "J14" H 7843 4842 50  0000 C CNN
F 1 "2 PIN CONN" H 7843 4751 50  0000 C CNN
F 2 "ao_tht:Molex_KK-254_AE-6410-02A_1x02_P2.54mm_Vertical" H 7925 4625 50  0001 C CNN
F 3 "~" H 7925 4625 50  0001 C CNN
	1    7925 4625
	1    0    0    -1  
$EndComp
$Comp
L ao_symbols:2_Pin_Molex_Connector J16
U 1 1
P 9600 4625
F 0 "J16" H 9518 4842 50  0000 C CNN
F 1 "2 PIN CONN (*)" H 9518 4751 50  0000 C CNN
F 2 "ao_tht:Molex_KK-254_AE-6410-02A_1x02_P2.54mm_Vertical" H 9600 4625 50  0001 C CNN
F 3 "~" H 9600 4625 50  0001 C CNN
	1    9600 4625
	1    0    0    -1  
$EndComp
$Comp
L ao_symbols:2_Pin_Molex_Connector J12
U 1 1
P 9600 4100
F 0 "J12" H 9518 4317 50  0000 C CNN
F 1 "2 PIN CONN (*)" H 9518 4226 50  0000 C CNN
F 2 "ao_tht:Molex_KK-254_AE-6410-02A_1x02_P2.54mm_Vertical" H 9600 4100 50  0001 C CNN
F 3 "~" H 9600 4100 50  0001 C CNN
	1    9600 4100
	1    0    0    -1  
$EndComp
Wire Wire Line
	9075 4100 9400 4100
Wire Wire Line
	9075 4200 9400 4200
Wire Wire Line
	9075 4625 9400 4625
Wire Wire Line
	9075 4725 9400 4725
Wire Notes Line
	9900 3625 9900 5650
Wire Notes Line
	6600 3625 9900 3625
Wire Notes Line
	6600 5650 9900 5650
Wire Wire Line
	5550 2050 6125 2050
Wire Wire Line
	5550 3000 5950 3000
Wire Wire Line
	5550 1350 5950 1350
$EndSCHEMATC
